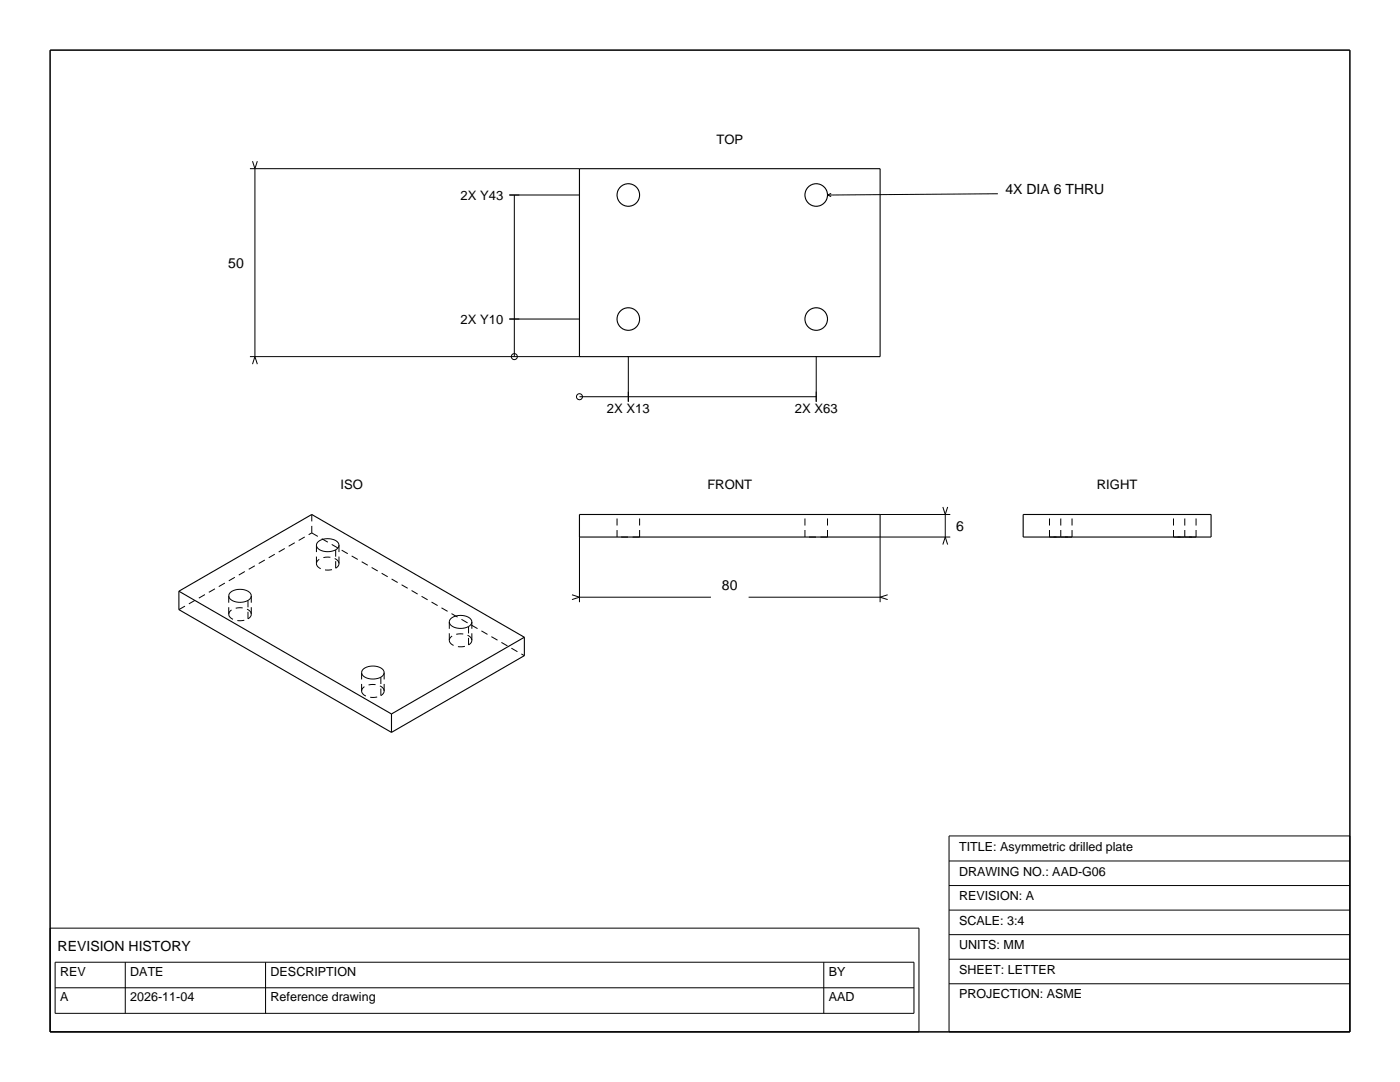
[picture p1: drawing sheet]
<svg xmlns="http://www.w3.org/2000/svg" width="279mm" height="216mm" viewBox="0 0 279 216" stroke-linecap="round" stroke-linejoin="round" font-family="sans-serif">
<path d="M10 10h259.4v195.9h-259.4z" fill="none" stroke="#000" stroke-width=".3"/>
<g fill="none" stroke="#000" stroke-width=".22">
<path d="M115.6 33.7h60v37.5h-60zM35.7 118v3.6l42.4 24.5M35.7 118l26.5-15.3 42.4 24.5M35.7 118l42.4 24.5M115.6 102.7h60v4.5h-60zM204.2 102.7h37.5v4.5h-37.5zM104.6 127.2v3.6l-26.5 15.3M104.6 127.2l-26.5 15.3M78.1 142.5v3.6"/>
<circle cx="125.4" cy="38.9" r="2.25"/>
<circle cx="162.9" cy="38.9" r="2.25"/>
<circle cx="125.4" cy="63.7" r="2.25"/>
<circle cx="162.9" cy="63.7" r="2.25"/>
</g>
<g fill="none" stroke="#000" stroke-width=".2" stroke-dasharray="1.4 .9" stroke-linecap="butt">
<path d="M62.2 106.3v-3.6M62.2 106.3l42.4 24.5M63.2 112.5v-3.7M63.2 112.5a2.2 2.2 0 0 0 2.6 1.2l1.2-.3M67 113.4v-3.7M67 113.4a1.12 1.12 0 0 0 .7-.9M67.7 112.5v-3.7M67.7 112.5a1.98 1.98 0 0 0-2.3-1.3 1.98 1.98 0 0 0-2.2 1.3M123.1 107.2v-4.5M127.6 107.2h-4.5M127.6 102.7h-4.5M127.6 107.2v-4.5"/>
<path d="M160.6 107.2v-4.5M165.1 107.2h-4.5M165.1 102.7h-4.5M165.1 107.2v-4.5M209.4 107.2v-4.5M209.4 107.2h2.3M209.4 102.7h2.3M211.7 107.2v-4.5M211.7 107.2h2.2M211.7 102.7h2.2M213.9 107.2h-4.5M213.9 102.7h-4.5"/>
<path d="M213.9 107.2v-4.5M234.2 107.2v-4.5M234.2 107.2h2.2M234.2 102.7h2.2M236.4 107.2v-4.5M236.4 107.2h2.3M236.4 102.7h2.3M238.7 107.2h-4.5M238.7 102.7h-4.5M238.7 107.2v-4.5M35.7 121.6l26.5-15.3M45.6 122.6v-3.7"/>
<path d="M45.6 122.6a2.2 2.2 0 0 0 2.7 1.2l1.2-.3M49.5 123.5v-3.7M49.5 123.5a1.13 1.13 0 0 0 .6-.9M50.1 122.6v-3.7M50.1 122.6a1.98 1.98 0 0 0-2.2-1.3 1.98 1.98 0 0 0-2.3 1.3M72.2 137.9v-3.7M72.2 137.9a2.2 2.2 0 0 0 2.7 1.2l1.1-.3M76 138.8v-3.7M76 138.8a1.13 1.13 0 0 0 .7-.9M76.7 137.9v-3.7M76.7 137.9a1.98 1.98 0 0 0-2.3-1.3 1.98 1.98 0 0 0-2.2 1.3M89.7 127.8v-3.7"/>
<path d="M89.7 127.8a2.2 2.2 0 0 0 2.7 1.2l1.1-.3M93.5 128.7v-3.7M93.5 128.7a1.13 1.13 0 0 0 .7-.9M94.2 127.8v-3.7M94.2 127.8a1.98 1.98 0 0 0-2.3-1.3 1.98 1.98 0 0 0-2.2 1.3"/>
</g>
<g fill="none" stroke="#000" stroke-width=".2">
<path d="M49.9 33.7h65.7M50.4 32.2l.5 1.5M50.9 33.7v37.5M51.4 32.2l-.5 1.5M101.6 38.9h14M102.6 38.9v32.3M165.1 38.9l.8 .3M165.9 38.6l-.8 .3M199.1 38.7l-34 .2M49.9 71.2h65.7M50.9 71.2l-.5 1.5M50.9 71.2l.5 1.5"/>
<path d="M101.6 63.7h14M115.6 79.2h47.3M125.4 71.2v9M162.9 71.2v9M46 118.2a2.98 2.98 0 0 1 4.1 .4v.3a1.13 1.13 0 0 1-.6 .9 3.1 3.1 0 0 1-3.8-.5v-.7zM63.5 108.1a2.98 2.98 0 0 1 4.1 .4l.1 .3a1.13 1.13 0 0 1-.7 .9 3.1 3.1 0 0 1-3.8-.5v-.7zM114.1 118.7l1.5 .5M115.6 107.2v13M115.6 119.2h26.3M115.6 119.2l-1.5 .4M149.4 119.2h26.2M175.6 119.2l1.5 .4"/>
<path d="M175.6 102.7h14M177.1 118.7l-1.5 .5M188.2 101.2l.4 1.5M188.6 102.7v4.5M188.6 107.2l-.4 1.5M188.6 107.2l.5 1.5M189.1 101.2l-.5 1.5M189.6 107.2h-14v13M72.5 133.5a2.98 2.98 0 0 1 4.1 .4l.1 .3a1.13 1.13 0 0 1-.7 .9 3.1 3.1 0 0 1-3.7-.5l-.1-.7zM90 123.4a2.98 2.98 0 0 1 4.1 .4l.1 .3a1.13 1.13 0 0 1-.7 .9 3.1 3.1 0 0 1-3.7-.5l-.1-.7zM189.4 166.8h80v39.1h-80zM189.4 171.8h80"/>
<path d="M189.4 176.7h80M10 185.2h173.4v20.7h-173.4zM11 192h171.4v10.2h-171.4zM11 197.1h171.4M25 192v10.2M53 192v10.2M164.4 192v10.2M189.4 181.6h80M189.4 186.5h80M189.4 191.4h80M189.4 196.3h80"/>
<circle cx="102.6" cy="71.2" r=".6"/>
<circle cx="115.6" cy="79.2" r=".6"/>
</g>
<g font-size="2.8">
<text x="200.6" y="38.7">4X DIA 6 THRU</text>
<text x="45.6" y="53.4">50</text>
<text x="190.8" y="105.9">6</text>
<text x="144.1" y="117.8">80</text>
<text x="11.5" y="189.7">REVISION HISTORY</text>
</g>
<g font-size="2.6">
<text x="143" y="28.7">TOP</text>
<text x="91.9" y="39.9">2X Y43</text>
<text x="91.9" y="64.7">2X Y10</text>
<text x="121.1" y="82.4">2X X13</text>
<text x="158.6" y="82.4">2X X63</text>
<text x="67.9" y="97.7">ISO</text>
<text x="141.2" y="97.7">FRONT</text>
<text x="218.9" y="97.7">RIGHT</text>
</g>
<g font-size="2.5">
<text x="191.4" y="169.8">TITLE: Asymmetric drilled plate</text>
<text x="191.4" y="174.7">DRAWING NO.: AAD-G06</text>
<text x="191.4" y="179.6">REVISION: A</text>
<text x="191.4" y="184.5">SCALE: 3:4</text>
<text x="191.4" y="189.4">UNITS: MM</text>
<text x="12" y="194.7">REV</text>
<text x="26" y="194.7">DATE</text>
<text x="54" y="194.7">DESCRIPTION</text>
<text x="165.4" y="194.7">BY</text>
<text x="191.4" y="194.3">SHEET: LETTER</text>
<text x="12" y="199.8">A</text>
<text x="26" y="199.8">2026-11-04</text>
<text x="54" y="199.8">Reference drawing</text>
<text x="165.4" y="199.8">AAD</text>
<text x="191.4" y="199.2">PROJECTION: ASME</text>
</g>
</svg>
